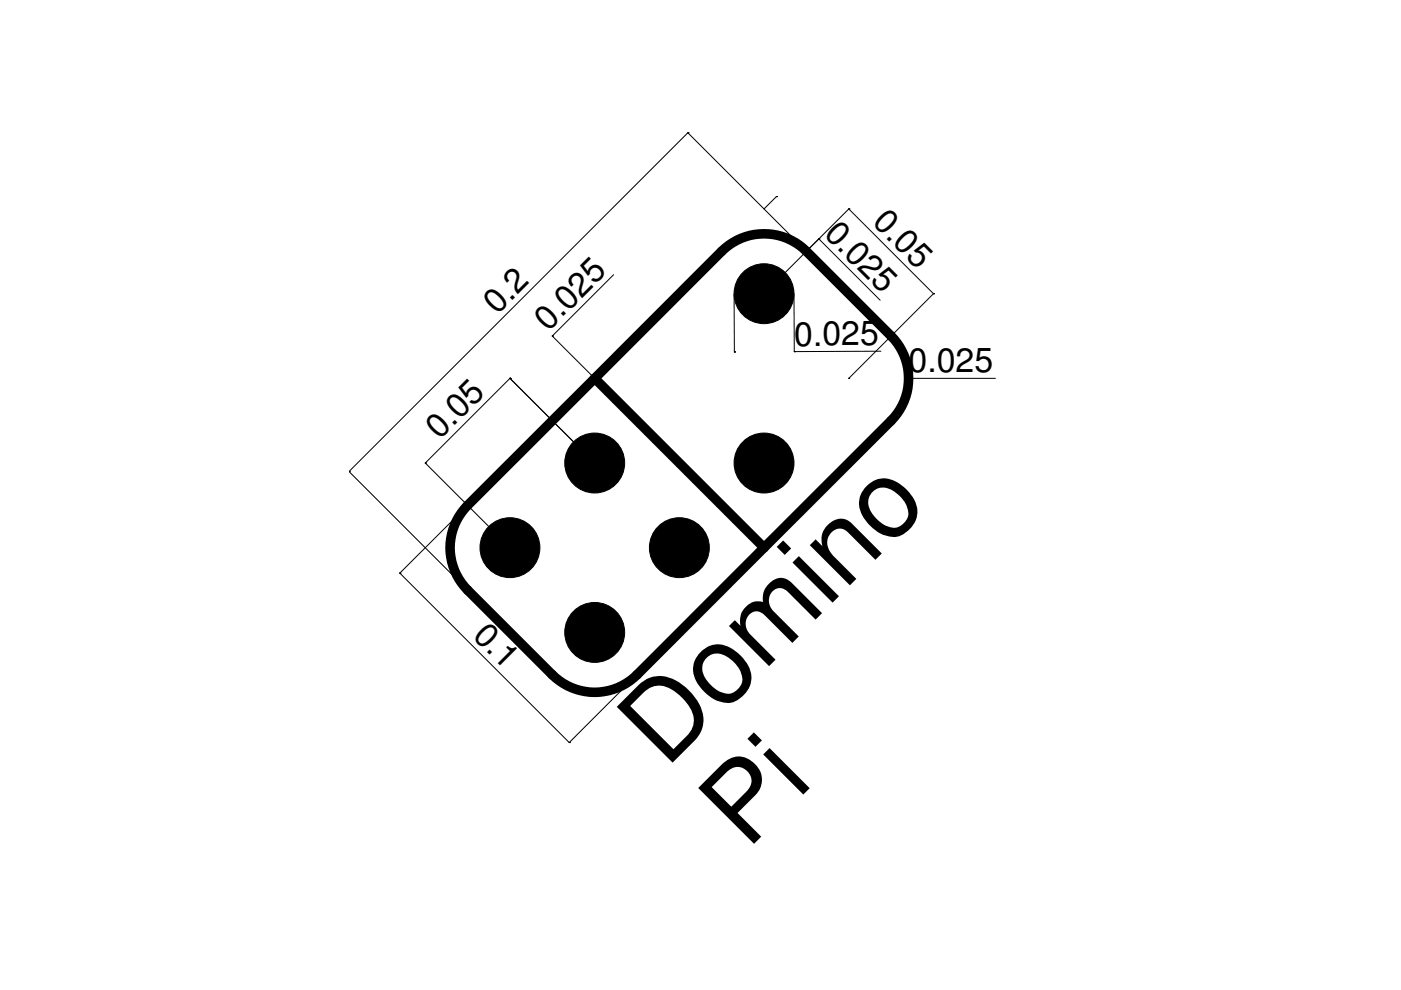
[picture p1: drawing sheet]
<svg xmlns="http://www.w3.org/2000/svg" width="297mm" height="210mm" viewBox="0 0 297 210" stroke-linecap="round" stroke-linejoin="round" font-family="sans-serif">
<path d="M126.1 80.2l35.9 35.9M99.1 107.1l53.9-53.8a12.7 12.7 0 0 1 18 0l17.9 17.9a12.7 12.7 0 0 1 0 18l-53.8 53.9a12.7 12.7 0 0 1-18 0l-18-18a12.7 12.7 0 0 1 0-18z" fill="none" stroke="#000" stroke-width="2"/>
<g fill="#000" stroke="#000" stroke-width=".21">
<circle cx="162" cy="62.3" r="6.4"/>
<circle cx="126.1" cy="98.2" r="6.4"/>
<circle cx="162" cy="98.2" r="6.4"/>
<circle cx="108.1" cy="116.1" r="6.4"/>
<circle cx="144" cy="116.1" r="6.4"/>
<circle cx="126.1" cy="134.1" r="6.4"/>
</g>
<g fill="none" stroke="#000" stroke-width=".21">
<path d="M145.8 28.2h.1M130.1 58.3l-13 12.9 18 18M164.6 41.7h.1M164.6 41.7l-2.6 2.6M173.6 50.7h.1M180 44.3h.1M117.1 71.2h.1M155.6 62.3l.1 12.3M155.7 74.6h.1M162 62.3h.1M162 62.3l18-18 17.9 18-17.9 17.9M168.3 62.2l.1 12.3h18.4"/>
<path d="M168.4 74.5h.1M186.6 63.6l-13-12.9-2.6 2.6-25.2-25.1-71.8 71.8 25.1 25.1M197.9 62.3h.1M74 100h.1M90.2 98.2h.1M108.1 80.2h.1M126.1 80.2l-41.3 41.3 35.9 35.9 41.3-41.3M126.1 98.2l-18-18-17.9 18 17.9 17.9M179.9 80.2h.1M192.6 80.2h.1M192.6 80.2h18.4M84.8 121.5h.1"/>
<path d="M120.7 157.4h.1"/>
</g>
<g font-size="23">
<text x="141.2" y="163.1" transform="rotate(-45 141.2 163.1)">Domino</text>
<text x="158.4" y="180.4" transform="rotate(-45 158.4 180.4)">Pi</text>
</g>
<g font-size="7.2">
<text x="184.8" y="47.3" transform="rotate(45 184.8 47.3)">0.05</text>
<text x="174.5" y="49.8" transform="rotate(45 174.5 49.8)">0.025</text>
<text x="105.4" y="66.8" transform="rotate(-45 105.4 66.8)">0.2</text>
<text x="116.2" y="70.3" transform="rotate(-45 116.2 70.3)">0.025</text>
<text x="168.4" y="73.3">0.025</text>
<text x="192.6" y="78.9">0.025</text>
<text x="93.2" y="93.3" transform="rotate(-45 93.2 93.3)">0.05</text>
<text x="100" y="135" transform="rotate(45 100 135)">0.1</text>
</g>
</svg>
